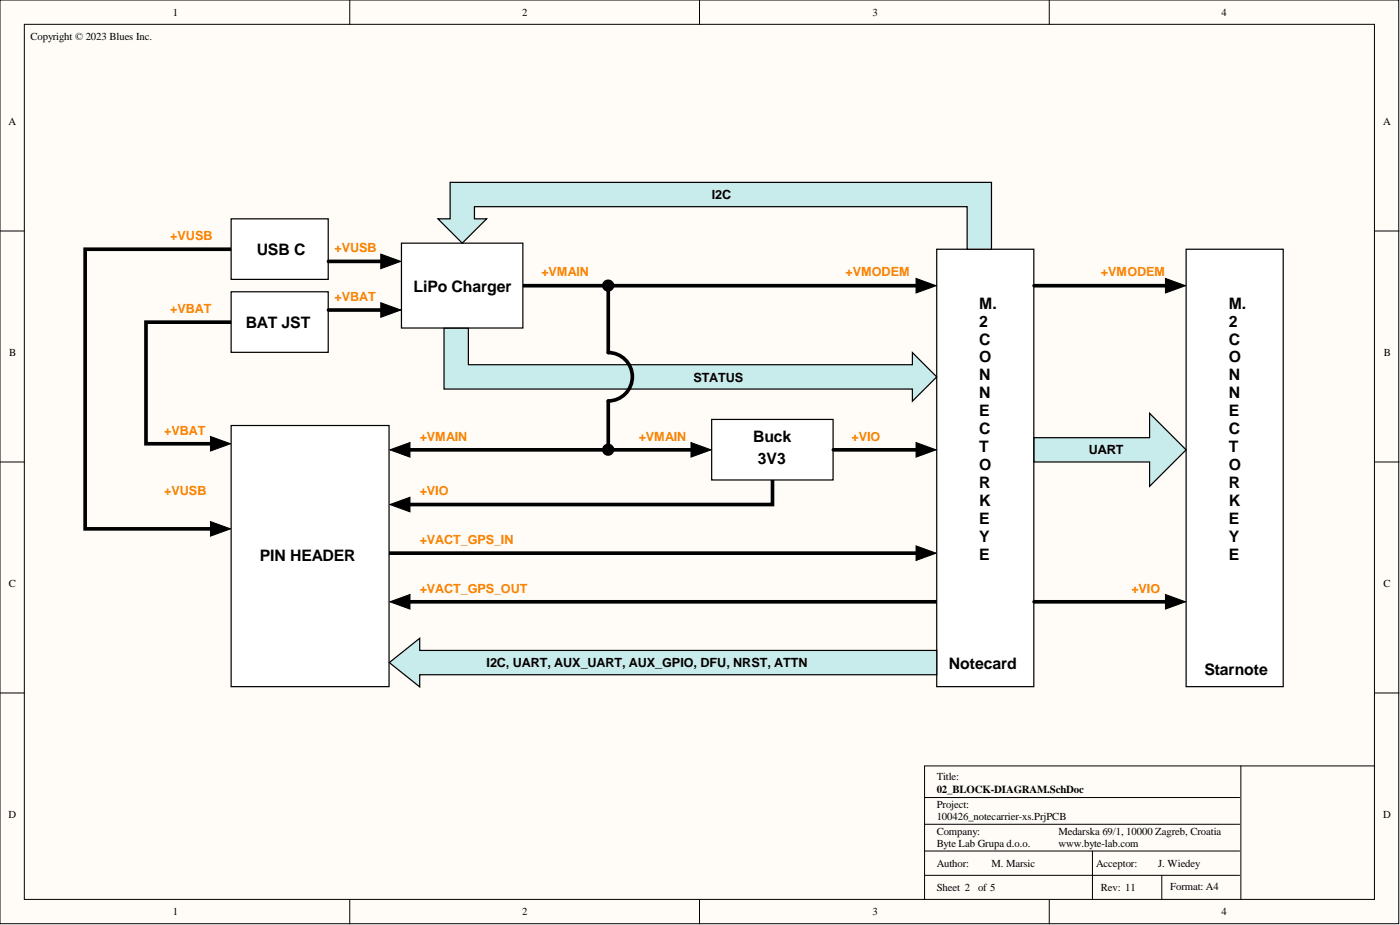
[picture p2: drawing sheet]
<svg xmlns="http://www.w3.org/2000/svg" width="292mm" height="193mm" viewBox="0 0 292 193" stroke-linecap="round" stroke-linejoin="round" font-family="sans-serif">
<g fill="#fffcf8" stroke="#000" stroke-width=".21">
<path d="M0 0h291.8v192.7h-291.8z"/>
<path d="M5.1 5.1h281.7v182.5h-281.7z"/>
</g>
<g fill="none" stroke="#000" stroke-width=".21">
<path d="M73 0v5.1M145.9 0v5.1M218.9 0v5.1M0 48.2h5.1M286.8 48.2h5.1M0 96.4h5.1M43.9 91.1l4.2 1.5-4.2 1.5zM286.8 96.4h5.1M43.9 108.8l4.2 1.5-4.2 1.5zM81.3 105.3l4.2-1.6v3.1zM191.1 113.9l4.2 1.5-4.2 1.5zM81.3 125.5l4.2-1.5v3.1z"/>
<path d="M0 144.6h5.1M258.9 159.8v27.9M286.8 144.6h5.1M286.8 159.8h-93.9v27.9M192.9 166.4h65.7M192.9 172h65.7M192.9 177.5h65.7M227.9 177.5v10.2M73 187.7v5.1M145.9 187.7v5.1M192.9 182.6h65.7M218.9 187.7v5.1"/>
<path d="M242.4 182.6v5.1"/>
</g>
<path d="M48.2 52h-30.4v58.3h29.2M48.2 67.2h-17.7v25.4h16.5M81.2 115.4h113M161.2 100.2v5.1h-78.7M82.5 125.5h112.9" fill="none" stroke="#000" stroke-width=".76"/>
<path d="M43.9 91.1l4.2 1.5-4.2 1.5zM43.9 108.8l4.2 1.5-4.2 1.5zM81.3 105.3l4.2-1.6v3.1zM191.1 113.9l4.2 1.5-4.2 1.5zM81.3 125.5l4.2-1.5v3.1z" fill="#000"/>
<g fill="#fff" stroke="#000" stroke-width=".25">
<path d="M148.5 87.5h25.3v12.6h-25.3z"/>
<path d="M195.4 52h20.3v91.2h-20.3z"/>
<path d="M48.2 45.7h20.3v12.6h-20.3z"/>
<path d="M48.2 60.9h20.3v12.6h-20.3z"/>
</g>
<path d="M109.1 59.6h85.1" fill="none" stroke="#000" stroke-width=".76"/>
<path d="M191.1 58.1l4.2 1.5-4.2 1.5z" fill="#000"/>
<path d="M191.1 58.1l4.2 1.5-4.2 1.5z" fill="none" stroke="#000" stroke-width=".21"/>
<path d="M83.8 50.7h25.3v17.7h-25.3z" fill="#fff" stroke="#000" stroke-width=".25"/>
<path d="M68.5 54.5h14M68.5 64.7h14M126.9 93.8h20.3" fill="none" stroke="#000" stroke-width=".76"/>
<path d="M79.4 53l4.2 1.5-4.2 1.6zM79.4 63.2l4.2 1.5-4.2 1.5zM144.2 92.3l4.2 1.5-4.2 1.6z" fill="#000"/>
<path d="M79.4 53l4.2 1.5-4.2 1.6zM79.4 63.2l4.2 1.5-4.2 1.5zM144.2 92.3l4.2 1.5-4.2 1.6z" fill="none" stroke="#000" stroke-width=".21"/>
<circle cx="126.9" cy="59.6" r=".63" fill="none" stroke="#000" stroke-width="1.3"/>
<path d="M48.2 88.8h33v54.4h-33z" fill="#fff" stroke="#000" stroke-width=".25"/>
<path d="M126.9 83.7v10.1h-44.4M173.9 93.8h20.3" fill="none" stroke="#000" stroke-width=".76"/>
<path d="M81.3 93.8l4.2-1.5v3.1zM191.1 92.3l4.2 1.5-4.2 1.6z" fill="#000"/>
<path d="M81.3 93.8l4.2-1.5v3.1zM191.1 92.3l4.2 1.5-4.2 1.6z" fill="none" stroke="#000" stroke-width=".21"/>
<circle cx="126.9" cy="93.8" r=".63" fill="none" stroke="#000" stroke-width="1.3"/>
<path d="M81.2 138.2l6.4-5v2.5h107.8v5.1h-107.8v2.5z" fill-rule="evenodd" fill="#c8ebeb"/>
<path d="M81.2 138.2l6.4-5v2.5h107.8v5.1h-107.8v2.5z" fill="none" stroke="#000" stroke-width=".25"/>
<path d="M93.9 38h113v14h-5.1v-8.9h-102.8v2.6h2.5l-5 5-5.1-5h2.5z" fill-rule="evenodd" fill="#c8ebeb"/>
<path d="M93.9 38h113v14h-5.1v-8.9h-102.8v2.6h2.5l-5 5-5.1-5h2.5z" fill="none" stroke="#000" stroke-width=".25"/>
<path d="M92.6 68.5h5.1v7.6h92.7v-2.5l5 5-5 5.1v-2.5h-97.8z" fill-rule="evenodd" fill="#c8ebeb"/>
<path d="M92.6 68.5h5.1v7.6h92.7v-2.5l5 5-5 5.1v-2.5h-97.8z" fill="none" stroke="#000" stroke-width=".25"/>
<path d="M126.9 59.6v14a5 5 0 0 1 5 5 5 5 0 0 1-5 5" fill="none" stroke="#000" stroke-width=".76"/>
<path d="M247.5 52h20.2v91.2h-20.2z" fill="#fff" stroke="#000" stroke-width=".25"/>
<path d="M215.7 91.3h24.2v-5.1l7.6 7.6-7.6 7.7v-5.1h-24.2z" fill-rule="evenodd" fill="#c8ebeb"/>
<path d="M215.7 91.3h24.2v-5.1l7.6 7.6-7.6 7.7v-5.1h-24.2z" fill="none" stroke="#000" stroke-width=".25"/>
<path d="M215.7 59.6h30.5M215.7 125.5h30.5" fill="none" stroke="#000" stroke-width=".76"/>
<path d="M243.2 58.1l4.1 1.5-4.1 1.5zM243.2 124l4.1 1.5-4.1 1.6z" fill="#000"/>
<path d="M243.2 58.1l4.1 1.5-4.1 1.5zM243.2 124l4.1 1.5-4.1 1.6z" fill="none" stroke="#000" stroke-width=".21"/>
<g font-size="3.3">
<text x="53.6" y="53.3">USB C</text>
<text x="86.3" y="60.9">LiPo Charger</text>
<text x="204.3" y="64.4">M.</text>
<text x="256.4" y="64.4">M.</text>
<text x="51.3" y="68.5">BAT JST</text>
<text x="204.3" y="68.1">2</text>
<text x="204.3" y="71.9">C</text>
<text x="256.4" y="68.1">2</text>
<text x="256.4" y="71.9">C</text>
<text x="204.3" y="75.6">O</text>
<text x="256.4" y="75.6">O</text>
<text x="204.3" y="79.4">N</text>
<text x="204.3" y="83.1">N</text>
<text x="256.4" y="79.4">N</text>
<text x="256.4" y="83.1">N</text>
<text x="204.3" y="86.9">E</text>
<text x="256.4" y="86.9">E</text>
<text x="157.1" y="92.3">Buck</text>
<text x="204.3" y="90.6">C</text>
<text x="204.3" y="94.4">T</text>
<text x="256.4" y="90.6">C</text>
<text x="256.4" y="94.4">T</text>
<text x="158.1" y="96.9">3V3</text>
<text x="204.3" y="98.1">O</text>
<text x="204.3" y="101.9">R</text>
<text x="256.4" y="98.1">O</text>
<text x="256.4" y="101.9">R</text>
<text x="204.3" y="105.7">K</text>
<text x="256.4" y="105.7">K</text>
<text x="204.3" y="109.4">E</text>
<text x="204.3" y="113.2">Y</text>
<text x="256.4" y="109.4">E</text>
<text x="256.4" y="113.2">Y</text>
<text x="54.2" y="117.1">PIN HEADER</text>
<text x="204.3" y="116.9">E</text>
<text x="256.4" y="116.9">E</text>
<text x="198" y="139.5">Notecard</text>
<text x="251.3" y="140.8">Starnote</text>
</g>
<g font-size="2.6">
<text x="148.5" y="41.4">I2C</text>
<text x="144.7" y="79.7">STATUS</text>
<text x="227.2" y="94.7">UART</text>
<text x="101.5" y="139.1">I2C, UART, AUX_UART, AUX_GPIO, DFU, NRST, ATTN</text>
</g>
<g font-size="2.6" fill="#fd8300">
<text x="35.5" y="50.1">+VUSB</text>
<text x="69.8" y="52.6">+VUSB</text>
<text x="113" y="57.7">+VMAIN</text>
<text x="176.4" y="57.7">+VMODEM</text>
<text x="229.7" y="57.7">+VMODEM</text>
<text x="35.5" y="65.3">+VBAT</text>
<text x="69.8" y="62.8">+VBAT</text>
<text x="34.3" y="90.6">+VBAT</text>
<text x="87.6" y="91.9">+VMAIN</text>
<text x="133.3" y="91.9">+VMAIN</text>
<text x="177.7" y="91.9">+VIO</text>
<text x="34.3" y="103.3">+VUSB</text>
<text x="87.6" y="103.3">+VIO</text>
<text x="87.6" y="113.5">+VACT_GPS_IN</text>
<text x="87.6" y="123.6">+VACT_GPS_OUT</text>
<text x="236.1" y="123.6">+VIO</text>
</g>
<text font-size="2.3" x="195.4" y="165.3">02_BLOCK-DIAGRAM.SchDoc</text>
<g font-size="2.2">
<text x="36.1" y="3.3">1</text>
<text x="108.9" y="3.3">2</text>
<text x="182" y="3.3">3</text>
<text x="254.9" y="3.3">4</text>
<text x="6.3" y="8.3">Copyright © 2023 Blues Inc.</text>
<text x="1.8" y="26.1">A</text>
<text x="288.6" y="26.1">A</text>
<text x="1.9" y="74.3">B</text>
<text x="288.7" y="74.3">B</text>
<text x="1.9" y="122.5">C</text>
<text x="288.7" y="122.5">C</text>
<text x="195.4" y="162.8">Title:</text>
<text x="1.8" y="170.6">D</text>
<text x="195.4" y="168.6">Project:</text>
<text x="195.4" y="171.2">100426_notecarrier-xs.PrjPCB</text>
<text x="288.6" y="170.6">D</text>
<text x="195.4" y="174.2">Company:</text>
<text x="195.4" y="176.7">Byte Lab Grupa d.o.o.</text>
<text x="220.8" y="174.2">Medarska 69/1, 10000 Zagreb, Croatia</text>
<text x="220.8" y="176.7">www.byte-lab.com</text>
<text x="195.4" y="185.9">Sheet 2</text>
<text x="195.4" y="180.8">Author:</text>
<text x="204.1" y="185.9">of 5</text>
<text x="206.9" y="180.8">M. Marsic</text>
<text x="228.7" y="180.8">Acceptor:</text>
<text x="229.7" y="185.9">Rev: 11</text>
<text x="241.6" y="180.8">J. Wiedey</text>
<text x="244.2" y="185.6">Format: A4</text>
<text x="36.1" y="190.9">1</text>
<text x="108.9" y="190.9">2</text>
<text x="182" y="190.9">3</text>
<text x="254.9" y="190.9">4</text>
</g>
</svg>
